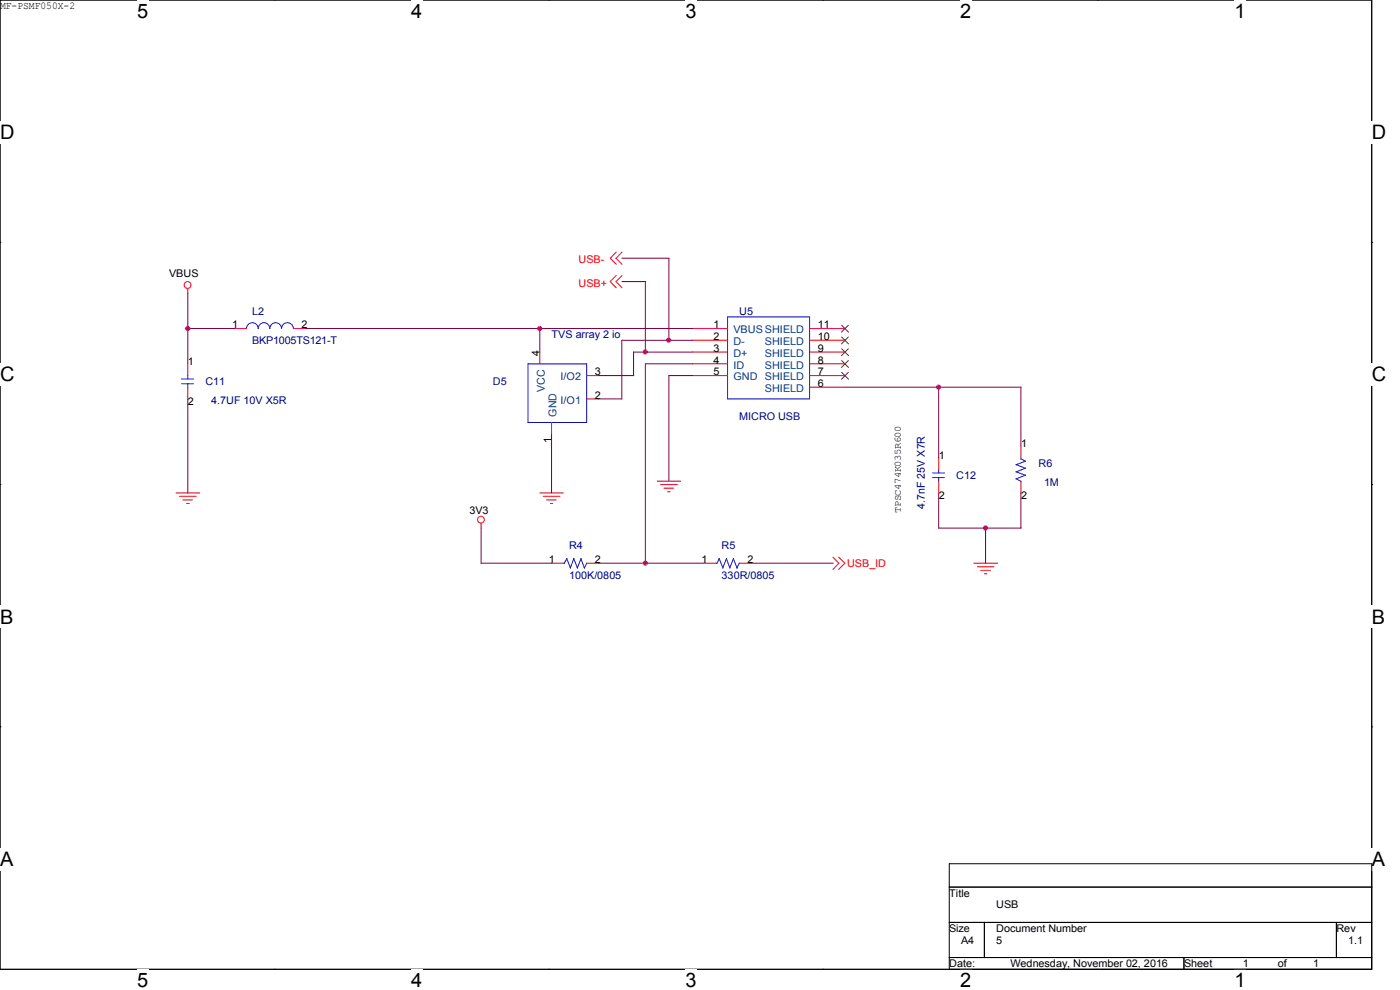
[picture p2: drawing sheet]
<svg xmlns="http://www.w3.org/2000/svg" width="297mm" height="210mm" viewBox="0 0 297 210" stroke-linecap="round" stroke-linejoin="round" font-family="sans-serif">
<path d="M0 0h291v205.6h-291z" fill="none" stroke="#000" stroke-width=".21"/>
<g fill="#fff">
<path d="M29.1 0h2.4v4.7h-2.4z"/>
<path d="M29.1 205.6h2.4v4.4h-2.4z"/>
</g>
<path d="M58.2 0h.1M58.2 205.6h.1" fill="none" stroke="#000" stroke-width=".21"/>
<g fill="#fff">
<path d="M87.2 0h2.4v4.7h-2.4z"/>
<path d="M87.2 205.6h2.4v4.4h-2.4z"/>
</g>
<path d="M116.4 0h.1M116.4 205.6h.1" fill="none" stroke="#000" stroke-width=".21"/>
<g fill="#fff">
<path d="M145.5 0h2.3v4.7h-2.3z"/>
<path d="M145.5 205.6h2.3v4.4h-2.3z"/>
</g>
<path d="M174.6 0h.1M174.6 205.6h.1" fill="none" stroke="#000" stroke-width=".21"/>
<g fill="#fff">
<path d="M203.7 0h2.3v4.7h-2.3z"/>
<path d="M203.7 205.6h2.3v4.4h-2.3z"/>
</g>
<path d="M232.8 0h.1M232.8 205.6h.1" fill="none" stroke="#000" stroke-width=".21"/>
<g fill="#fff">
<path d="M261.9 0h2.3v4.7h-2.3z"/>
<path d="M261.9 205.6h2.3v4.4h-2.3z"/>
<path d="M0 25.7h3v4.7h-3z"/>
<path d="M291 25.7h3v4.7h-3z"/>
<path d="M0 77.1h3v4.7h-3z"/>
<path d="M291 77.1h3v4.7h-3z"/>
</g>
<path d="M0 51.4h.1M291 51.4h.1" fill="none" stroke="#000" stroke-width=".21"/>
<g fill="#fff">
<path d="M0 128.5h2.8v4.7h-2.8z"/>
<path d="M291 128.5h2.8v4.7h-2.8z"/>
</g>
<path d="M0 102.8h.1M291 102.8h.1" fill="none" stroke="#000" stroke-width=".21"/>
<g fill="#fff">
<path d="M-.1 179.9h2.9v4.7h-2.9z"/>
<path d="M290.9 179.9h2.9v4.7h-2.9z"/>
</g>
<path d="M0 154.2h.1M291 154.2h.1M201.4 183.2h89.6v22.4h-89.6zM201.4 188.2h89.6M201.4 195.7h89.6M208.8 195.7v7.4M283.5 195.7v7.4M201.4 203.1h89.6M251.2 203.1v2.5" fill="none" stroke="#000" stroke-width=".21"/>
<g fill="none" stroke="#f00" stroke-width=".21">
<path d="M130.7 58.5l-1.2 1.2 1.2 1.3M130.7 53.5l-1.2 1.3 1.2 1.2M132 58.5l-1.3 1.2 1.3 1.3M132 53.5l-1.3 1.3 1.3 1.2M39.8 61.2v1.1M39.8 77.2v2.5M49.8 69.7h2.5M62.2 69.7h2.5M114.5 74.7v2.5M124.5 79.7h2.5M146.9 79.7h7.4M146.9 69.7h7.4"/>
<path d="M146.9 72.2h7.4M146.9 74.7h7.4M146.9 77.2h7.4M171.7 79.7h7.5M171.7 69.7h7.5M171.7 72.2h7.5M171.7 74.7h7.5M171.7 77.2h7.5M39.8 82.1v2.5M117 89.6v2.5M124.5 84.6h2.5M171.7 82.1h7.5"/>
<path d="M199.1 97.1v2.5M216.6 94.6v2.5M37.3 104.6h5.1M38.1 105.3h3.5M38.8 106h2M39.6 106.8h.5M102.1 111v1.1M114.5 104.6h5M115.2 105.3h3.6M116 106h2M116.8 106.8h.5M117 119.5h2.5"/>
<path d="M124.5 119.5h2.5M139.4 102.1h5M140.1 102.8h3.6M140.8 103.5h2.1M141.6 104.3h.6M149.4 119.5h2.4M156.8 119.5h2.5M176.7 118.2l1.3 1.3-1.3 1.3M177.9 118.2l1.3 1.3-1.3 1.3M199.1 102.1v2.5M206.6 119.5h5M216.6 102.1v2.5"/>
<path d="M207.3 120.2h3.6M208.1 121h2M208.8 121.7h.6"/>
<circle cx="39.8" cy="60.5" r=".72"/>
<circle cx="102" cy="110.2" r=".72"/>
</g>
<g fill="none" stroke="#00f" stroke-width=".21">
<path d="M39.8 79.7v.7M52.3 69.7a1.25 1.25 0 0 1 1.2-1.2 1.25 1.25 0 0 1 1.3 1.2 1.23 1.23 0 0 1 1.2-1.2 1.23 1.23 0 0 1 1.2 1.2 1.25 1.25 0 0 1 1.3-1.2 1.25 1.25 0 0 1 1.2 1.2 1.25 1.25 0 0 1 1.3-1.2 1.25 1.25 0 0 1 1.2 1.2M112 77.2h12.5v12.4h-12.5zM154.3 67.2h17.4v17.4h-17.4zM38.5 80.4h2.6M38.5 81.4h2.6M39.8 81.4v.8M199.1 99.6v.8M215.6 98.6l2 .8M216.6 97.3l1 .6M216.6 97.1v.3M217.6 97.8l-2.1 .8"/>
<path d="M217.6 99.3l-2.1 .8M119.5 119.5h.3M120.2 118.5l.8 2M120.3 118.4l-.6 1.1M121.7 118.5l.8 2M121.8 118.4l-.8 2.1M123.2 118.5l.8 2M123.3 118.4l-.8 2.1M124.5 119.4l-.5 1.1M151.8 119.5h.3M152.6 118.5l.8 2M152.6 118.4l-.5 1.1"/>
<path d="M154.1 118.5l.8 2M154.1 118.4l-.8 2.1M155.6 118.5l.8 2M155.6 118.4l-.8 2.1M156.8 119.4l-.5 1.1M197.9 100.3h2.5M197.9 101.3h2.5M199.1 101.3v.8M215.6 100.1l2 .7M215.6 101.6l1 .5M217.6 100.8l-2.1 .8"/>
</g>
<path d="M178.5 73.9l1.6 1.6M178.5 76.4l1.6 1.6M178.5 78.9l1.6 1.6M178.5 71.4l1.6 1.6M178.5 68.9l1.6 1.6M180 73.9l-1.5 1.6M180 76.4l-1.5 1.6M180 78.9l-1.5 1.6M180 71.4l-1.5 1.6M180 68.9l-1.5 1.6" fill="none" stroke="#804000" stroke-width=".21"/>
<g fill="none" stroke="#800040" stroke-width=".21">
<path d="M131.9 54.8h10v17.4M131.9 59.7h5M136.9 59.7v15M39.8 69.7h10M39.8 62.2v15M64.7 69.7h82.2M114.5 69.7v5M127 79.7h7.5M134.4 74.7h12.5M134.4 74.6v5.1M141.9 79.7h5M141.9 79.6v22.5"/>
<path d="M146.9 72.2h-15v12.5l-5-.1M146.9 77.2h-10v42.3M39.8 84.6v20M117 92.1v12.5M179.2 82.1h37.4v12.5M199.1 82.1v15M102.1 112l-.1 7.5h15M127 119.5h22.4M159.3 119.5h17.5M199.1 104.6v7.5M199.1 112h17.5M209.1 112v7.5"/>
<path d="M216.6 104.6v7.5"/>
</g>
<g fill="#f0f" stroke="#f0f" stroke-width=".21">
<circle cx="114.5" cy="69.7" r=".48"/>
<circle cx="39.8" cy="69.7" r=".48"/>
<circle cx="209.1" cy="112" r=".49"/>
<circle cx="141.8" cy="72.2" r=".48"/>
<circle cx="136.9" cy="119.5" r=".48"/>
<circle cx="136.9" cy="74.7" r=".49"/>
<circle cx="199.1" cy="82.1" r=".48"/>
</g>
<g font-size="4.2">
<text x="29.1" y="3.8">5</text>
<text x="87.2" y="3.8">4</text>
<text x="145.5" y="3.8">3</text>
<text x="203.7" y="3.8">2</text>
<text x="261.9" y="3.8">1</text>
<text x="0" y="29.5">D</text>
<text x="291" y="29.5">D</text>
<text x="0" y="80.9">C</text>
<text x="291" y="80.9">C</text>
<text x="0" y="132.3">B</text>
<text x="291" y="132.3">B</text>
<text x="0" y="183.7">A</text>
<text x="291" y="183.7">A</text>
<text x="29.1" y="209.4">5</text>
<text x="87.2" y="209.4">4</text>
<text x="145.5" y="209.4">3</text>
<text x="203.7" y="209.4">2</text>
<text x="261.9" y="209.4">1</text>
</g>
<g font-size="2.3">
<text x="114.5" y="75.4" transform="rotate(-90 114.5 75.4)">4</text>
<text x="117" y="94" transform="rotate(-90 117 94)">1</text>
</g>
<g font-size="2.3" fill="#004080">
<text x="115.6" y="83.2" transform="rotate(-90 115.6 83.2)">VCC</text>
<text x="118.1" y="88.4" transform="rotate(-90 118.1 88.4)">GND</text>
</g>
<text font-size="2.3" fill="#000080" x="196.2" y="108" transform="rotate(-90 196.2 108)">4.7nF 25V X7R</text>
<g font-size="2.2">
<text x="0" y="1.8">MF-PSMF050X-2</text>
<text x="35.9" y="58.8">VBUS</text>
<text x="49.3" y="69.6">1</text>
<text x="64" y="69.6">2</text>
<text x="151.4" y="69.6">1</text>
<text x="173.5" y="69.6">11</text>
<text x="39.9" y="77.4">1</text>
<text x="151.4" y="72.1">2</text>
<text x="151.4" y="74.6">3</text>
<text x="151.4" y="77.1">4</text>
<text x="173.5" y="74.6">9</text>
<text x="173.5" y="77.1">8</text>
<text x="173.5" y="72.1">10</text>
<text x="126.2" y="79.6">3</text>
<text x="151.4" y="79.6">5</text>
<text x="173.5" y="79.6">7</text>
<text x="173.5" y="82.1">6</text>
<text x="39.9" y="85.9">2</text>
<text x="126.2" y="84.6">2</text>
<text x="216.6" y="94.8">1</text>
<text x="199.2" y="97.3">1</text>
<text x="199.2" y="105.8">2</text>
<text x="216.6" y="105.8">2</text>
<text x="99.6" y="109.1">3V3</text>
<text x="116.5" y="119.4">1</text>
<text x="126.2" y="119.4">2</text>
<text x="148.9" y="119.4">1</text>
<text x="158.5" y="119.4">2</text>
<text x="201.4" y="190.2">Title</text>
<text x="201.4" y="197.7">Size</text>
<text x="211.3" y="192.7">USB</text>
<text x="211.3" y="197.7">Document Number</text>
<text x="283.5" y="197.7">Rev</text>
<text x="203.9" y="200.2">A4</text>
<text x="211.3" y="200.2">5</text>
<text x="286" y="200.2">1.1</text>
<text x="201.4" y="205.1">Date:</text>
<text x="214.3" y="205.1">Wednesday, November 02, 2016</text>
<text x="251.2" y="205.1">Sheet</text>
<text x="263.6" y="205.1">1</text>
<text x="271.1" y="205.1">of</text>
<text x="278.6" y="205.1">1</text>
</g>
<g font-size="2.2" fill="#f00">
<text x="122.7" y="55.8">USB-</text>
<text x="122.7" y="60.8">USB+</text>
<text x="179.7" y="120.3">USB_ID</text>
</g>
<g font-size="2.2" fill="#000080">
<text x="53.5" y="66.8">L2</text>
<text x="117" y="71.7">TVS array 2 io</text>
<text x="156.8" y="66.8">U5</text>
<text x="53.5" y="73">BKP1005TS121-T</text>
<text x="43.6" y="81.7">C11</text>
<text x="104.6" y="81.7">D5</text>
<text x="44.8" y="85.7">4.7UF 10V X5R</text>
<text x="156.8" y="89.2">MICRO USB</text>
<text x="202.9" y="101.6">C12</text>
<text x="220.3" y="99.1">R6</text>
<text x="221.5" y="103.1">1M</text>
<text x="120.7" y="116.5">R4</text>
<text x="153.1" y="116.5">R5</text>
<text x="120.7" y="122.8">100K/0805</text>
<text x="153.1" y="122.8">330R/0805</text>
</g>
<g font-size="2.2" fill="#004080">
<text x="155.6" y="70.7">VBUS SHIELD</text>
<text x="155.6" y="73.2">D-</text>
<text x="155.6" y="75.7">D+</text>
<text x="162.3" y="75.7">SHIELD</text>
<text x="162.3" y="73.2">SHIELD</text>
<text x="118.9" y="80.7">I/O2</text>
<text x="155.6" y="78.2">ID</text>
<text x="155.6" y="80.7">GND</text>
<text x="162.3" y="78.2">SHIELD</text>
<text x="162.3" y="80.7">SHIELD</text>
<text x="162.3" y="83.1">SHIELD</text>
<text x="118.9" y="85.6">I/O1</text>
</g>
<text font-size="2" x="191.1" y="108.8" transform="rotate(-90 191.1 108.8)">TPSC474K035R600</text>
</svg>
